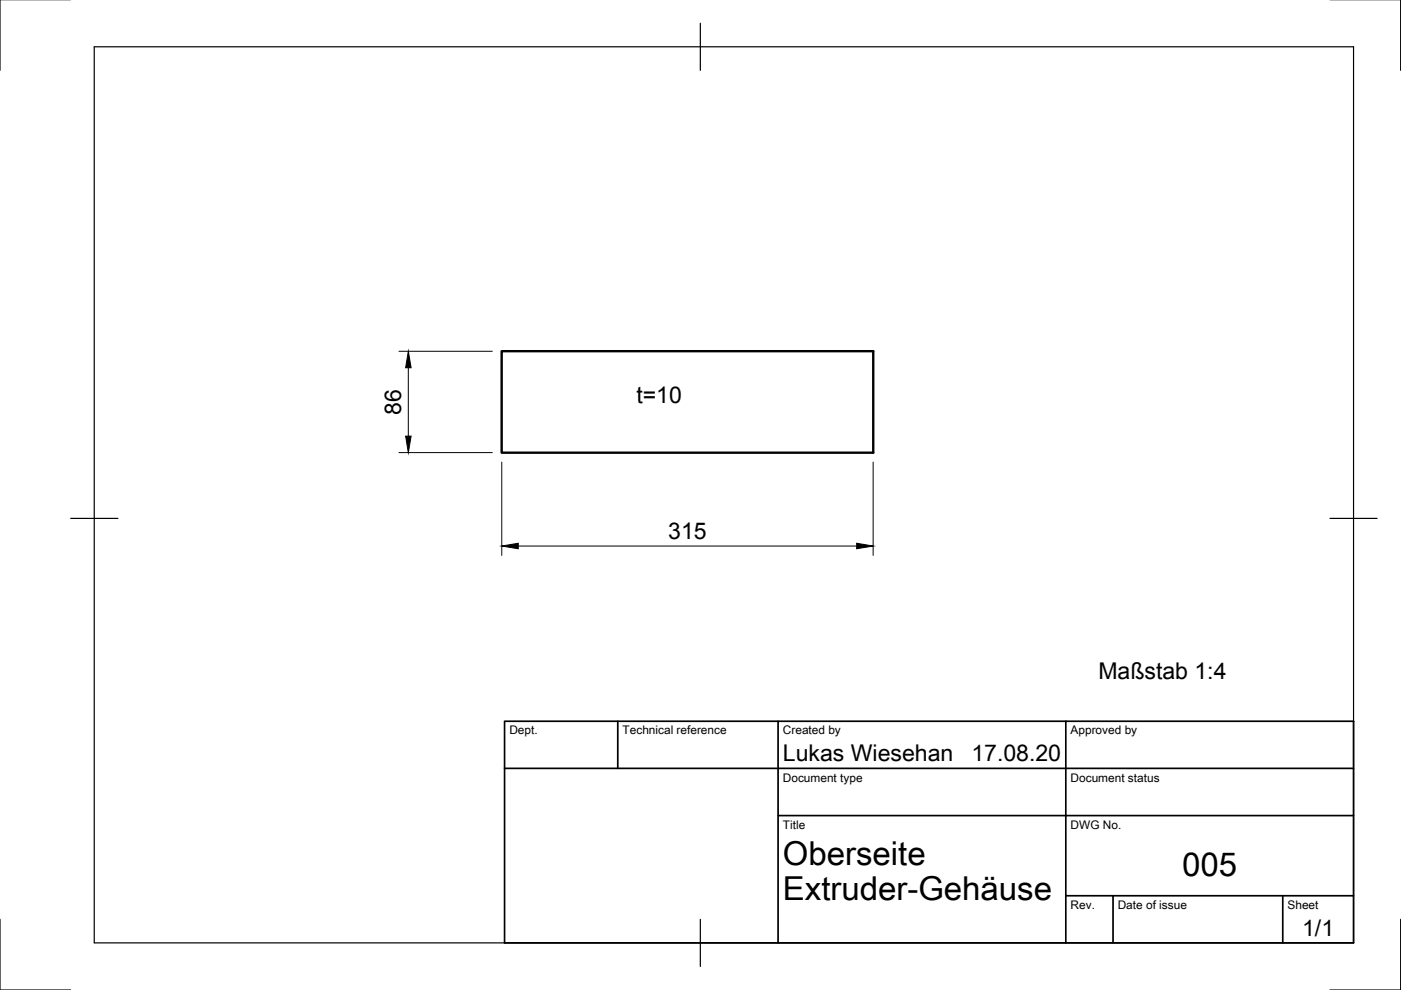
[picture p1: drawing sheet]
<svg xmlns="http://www.w3.org/2000/svg" width="297mm" height="210mm" viewBox="0 0 297 210" stroke-linecap="round" stroke-linejoin="round" font-family="sans-serif">
<!-- layer: Sichtbar -->
<path d="M106.4 74.5h78.7v21.5h-78.7z" fill="none" stroke="#000" stroke-width=".51"/>
<!-- layer: Border -->
<path d="M0 -.1v15M297 -.1v15M20 9.9h267v190h-267zM148.5 4.9v10M15 109.9h10M282 109.9h10M0 194.9v15h15M148.5 194.9v10M297 194.9v15h-15" fill="none" stroke="#000" stroke-width=".25"/>
<!-- layer: TitleBlock -->
<path d="M107 152.9h180v47h-180zM131 152.9v10M165 152.9v47M226 152.9v47M107 162.9h180M165 172.9h122M226 189.9h61M236 189.9v10M272 189.9v10" fill="none" stroke="#000" stroke-width=".36"/>
<!-- layer: Dimensions -->
<path d="M84.6 74.5h19.8M86.6 78v14.5M84.6 96h19.8M106.4 98v19.8M185.1 98v19.8M109.9 115.8h71.7" fill="none" stroke="#000" stroke-width=".21"/>
<path d="M86.6 74.5l.6 3.5h-1.2zM86 92.5h1.2l-.6 3.5zM106.4 115.8l3.5-.6v1.1zM181.6 115.2l3.5 .6-3.5 .5z" fill="#000" stroke="#000" stroke-width=".21"/>
<g font-size="7">
<text x="166" y="183.4">Oberseite</text>
<text x="250.7" y="185.8">005</text>
<text x="166" y="190.9">Extruder-Gehäuse</text>
</g>
<g font-size="4.9">
<text x="85" y="87.9" transform="rotate(-90 85 87.9)">86</text>
<text x="134.9" y="85.5">t=10</text>
<text x="141.7" y="114.2">315</text>
<text x="232.9" y="144">Maßstab 1:4</text>
<text x="166" y="161.4">Lukas Wiesehan</text>
<text x="206" y="161.4">17.08.20</text>
<text x="276.1" y="198.5">1/1</text>
</g>
<g font-size="2.5">
<text x="108" y="155.7">Dept.</text>
<text x="132" y="155.7">Technical reference</text>
<text x="166" y="155.7">Created by</text>
<text x="227" y="155.7">Approved by</text>
<text x="166" y="165.7">Document type</text>
<text x="227" y="165.7">Document status</text>
<text x="166" y="175.7">Title</text>
<text x="227" y="175.7">DWG No.</text>
<text x="227" y="192.7">Rev.</text>
<text x="237" y="192.7">Date of issue</text>
<text x="273" y="192.7">Sheet</text>
</g>
</svg>
